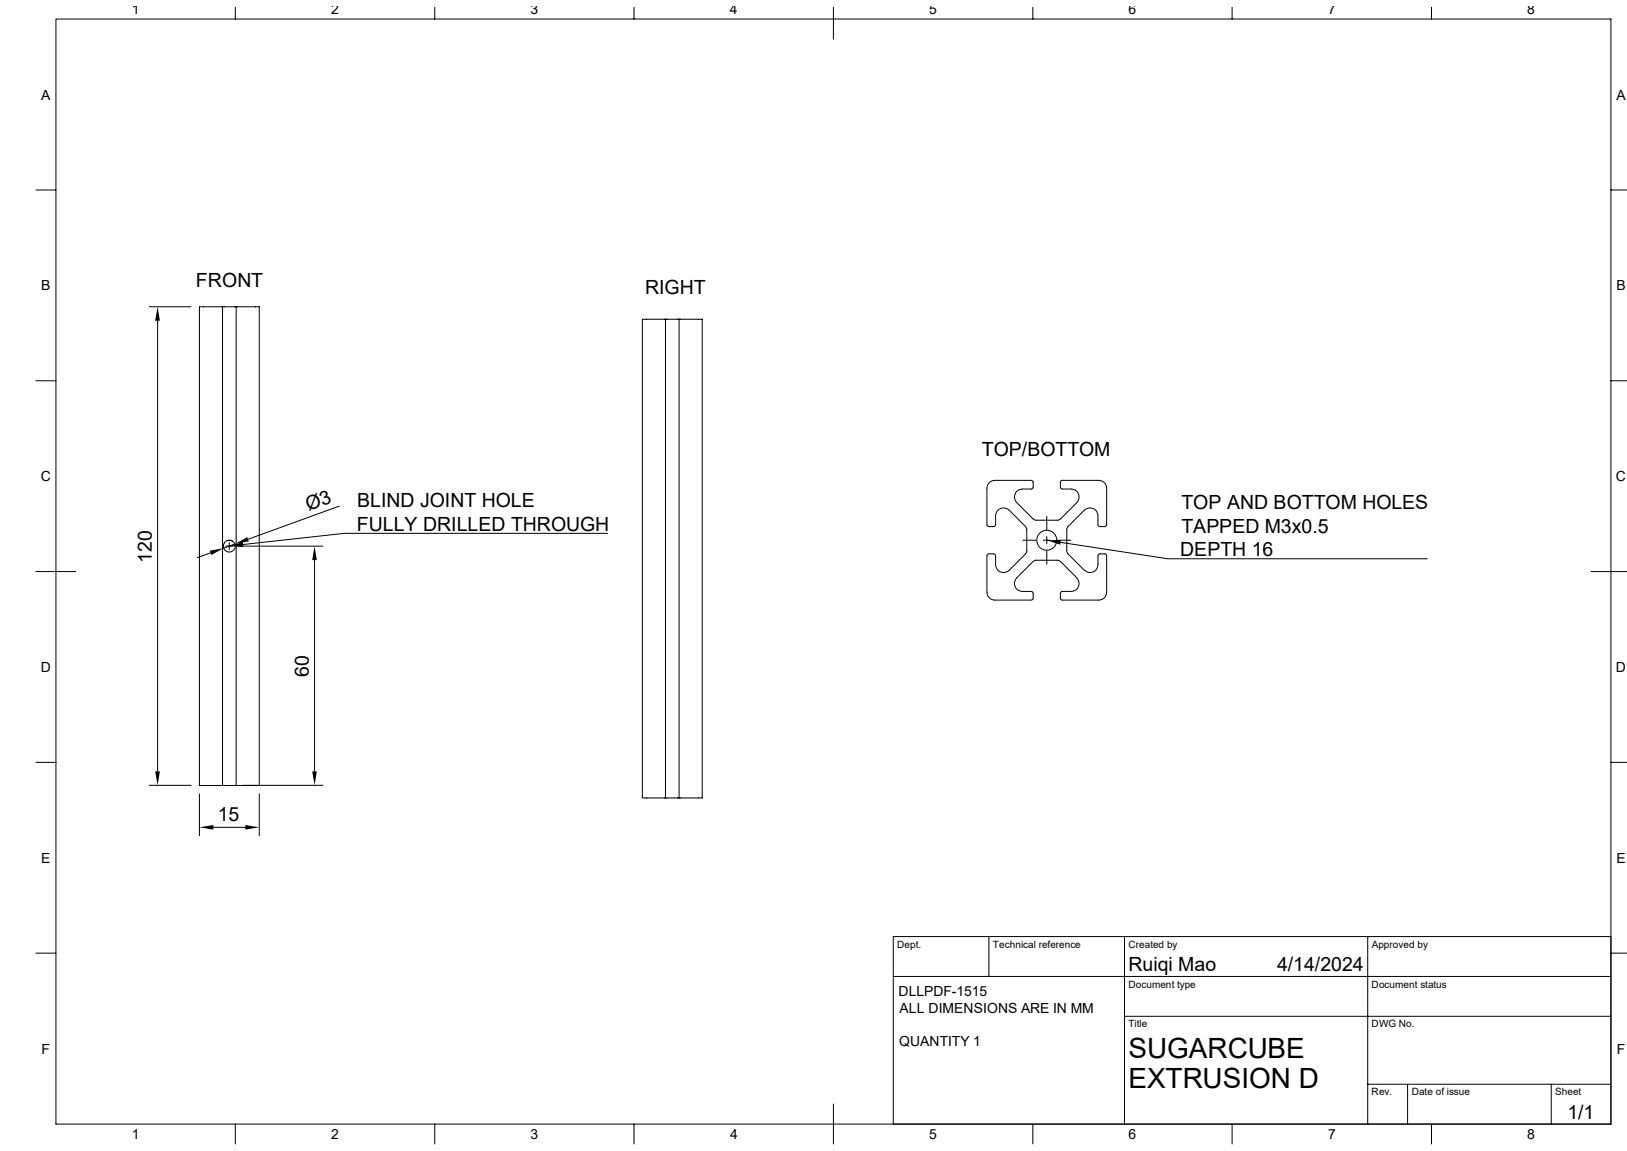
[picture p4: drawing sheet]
<svg xmlns="http://www.w3.org/2000/svg" width="420mm" height="297mm" viewBox="0 0 420 297" stroke-linecap="round" stroke-linejoin="round" font-family="sans-serif">
<g fill="none" stroke="#000" stroke-width=".26">
<path d="M14.4 4.9h401.4v285.2h-401.4zM60.7 1.9v3M112.2 1.9v3M163.7 1.9v3M215.1 1.9v8.2M266.6 1.9v3M318.1 1.9v3M369.5 1.9v3M9.3 49h5.1M415.8 49h4.1M38.5 79.2h10.8M57.4 79.1v123.6"/>
<path d="M61 79.2h-9.5v123.5h5.9M61 79.2h5.9v123.5h-5.9zM9.3 98.3h5.1M40.7 82.8v116.3M171.8 82.3v123.6M175.3 82.4h6v123.5h-6zM175.3 82.4h-9.5v123.5h6M175.3 82.3v.1M415.8 98.3h4.1M58.9 139.4l1.2 .3M59.2 140v1.8M87.6 130.6l-23.5 8.5"/>
<path d="M156.8 137.6h-67.9l-26.1 2.9M260.5 131.7l4.3 4.2 .2 .5v6l-.2 .5M262.5 129.7l4.2 4.2 .6 .3h5.9l.5-.3M262.5 129.7a2.05 2.05 0 0 1-.5-2.2 2.05 2.05 0 0 1 1.9-1.3h2.5l.3-.5v-1.5l-.5-.2h-9.4a2.02 2.02 0 0 0-2 2v9.4l.3 .4 1.4 .1 .5-.3v-2.5a2.05 2.05 0 0 1 1.3-1.9 2.05 2.05 0 0 1 2.2 .5M264 139.4h3.5M269.3 139.4h1.8M270.2 133.2v3.5M270.2 138.5v1.8M273 139.4h3.4M273.8 140l27.7 4.2h66.9M278 129.7l-4.3 4.2M278 129.7a2.05 2.05 0 0 0 .4-2.2 2.05 2.05 0 0 0-1.9-1.3h-2.5l-.3-.5 .1-1.5 .4-.2h9.4a2.02 2.02 0 0 1 2.1 2v9.4l-.3 .4-1.5 .1-.4-.3-.1-2.5a2.05 2.05 0 0 0-1.2-1.9 2.05 2.05 0 0 0-2.2 .5"/>
<path d="M279.9 131.7l-4.2 4.2-.3 .5v6l.3 .5M9.3 147.5h10.3M54.4 142.7l-3.4 1.2M58.3 140.9h1.8M60.5 140.3a1.52 1.52 0 0 0-2.3-.6 1.52 1.52 0 0 0 0 2.4 1.52 1.52 0 0 0 2.3-.5M60.6 140.3l.1 .6-.1 .7M60.7 140.4l-3 1M61.3 140.9h22.1M81.2 144.5v54.6M260.5 147.2a2.05 2.05 0 0 1-2.2 .4 2.05 2.05 0 0 1-1.3-1.9v-2.5l-.5-.3-1.4 .1-.3 .4v9.4a2.02 2.02 0 0 0 2 2.1h9.4l.5-.3v-1.5l-.3-.4-2.5-.1a2.05 2.05 0 0 1-1.9-1.3 2.05 2.05 0 0 1 .5-2.2M264.8 142.9l-4.3 4.3M270.2 142.2v3.4"/>
<path d="M273.7 144.9l-.5-.3h-5.9l-.6 .3-4.2 4.2M273.7 144.9l4.3 4.2M275.7 142.9l4.2 4.3M280 147.2a2.05 2.05 0 0 0 2.2 .4 2.05 2.05 0 0 0 1.2-1.9l.1-2.5 .4-.3 1.5 .1 .3 .4v9.4a2.02 2.02 0 0 1-2.1 2.1h-9.4l-.4-.3-.1-1.5 .3-.4 2.5-.1a2.05 2.05 0 0 0 1.9-1.3 2.05 2.05 0 0 0-.4-2.2M410.7 147.5h9.2M9.3 196.7h5.1M415.8 196.7h4.1M38.5 202.6h10.8M51.5 204.9v10.7M55.1 213.5h8.2M57.4 202.7h3.6M62.7 202.6h20.7"/>
<path d="M66.9 204.9v10.7M175.3 205.9h-3.5M9.3 246h5.1M230.6 252h185.2M255.3 241.7v10.3M290.3 241.7v48.4M353.1 241.7v48.4M415.8 241.7h-185.2v48.4M415.8 246h4.1M290.3 262.3h125.5M353.1 279.8h62.7M363.3 279.8v10.3"/>
<path d="M400.4 279.8v10.3M60.7 290.1v5.1M112.2 290.1v5.1M163.7 290.1v5.1M215.1 284.9v10.3M266.6 290.1v5.1M318.1 290.1v5.1M369.5 290.1v5.1"/>
<circle cx="270.2" cy="139.4" r="2.58"/>
</g>
<path d="M40.7 79.2l.6 3.6h-1.3zM60.7 140.4l3.1-1.8 .4 1.1zM54.1 142.1l3.6-.7-3.1 1.8zM59.2 140.9l3.5-1 .1 1.2zM81.2 140.9l.6 3.6h-1.2zM270.2 139.4h3.7l-.2 1.1zM40 199.1h1.3l-.6 3.5zM80.6 199.1h1.2l-.6 3.5zM51.5 213.5l3.6-.6v1.2zM63.3 212.9l3.6 .6-3.6 .6z" fill="#000"/>
<g font-size="7.2">
<text x="291.3" y="273.1">SUGARCUBE</text>
<text x="291.3" y="280.8">EXTRUSION D</text>
</g>
<g font-size="5">
<text x="50.6" y="74">FRONT</text>
<text x="166.5" y="75.9">RIGHT</text>
<text x="253.4" y="117.7">TOP/BOTTOM</text>
<text x="79.6" y="131.8" transform="rotate(-20 79.6 131.8)">Ø3</text>
<text x="92.2" y="130.9">BLIND JOINT HOLE</text>
<text x="305" y="131.4">TOP AND BOTTOM HOLES</text>
<text x="92.1" y="136.9">FULLY DRILLED THROUGH</text>
<text x="305" y="137.5">TAPPED M3x0.5</text>
<text x="304.7" y="143.5">DEPTH 16</text>
<text x="39.2" y="145.2" transform="rotate(-90 39.2 145.2)">120</text>
<text x="79.7" y="174.6" transform="rotate(-90 79.7 174.6)">60</text>
<text x="56.2" y="212">15</text>
<text x="291.3" y="250.4">Ruiqi Mao</text>
<text x="329.6" y="250.4">4/14/2024</text>
<text x="404.6" y="288.7">1/1</text>
</g>
<g font-size="3.6">
<text x="34" y="3.6">1</text>
<text x="85.5" y="3.6">2</text>
<text x="136.9" y="3.6">3</text>
<text x="188.4" y="3.6">4</text>
<text x="239.9" y="3.6">5</text>
<text x="291.3" y="3.6">6</text>
<text x="342.8" y="3.6">7</text>
<text x="394.3" y="3.6">8</text>
<text x="10.7" y="25.7">A</text>
<text x="417.2" y="25.7">A</text>
<text x="10.7" y="74.9">B</text>
<text x="417.2" y="74.9">B</text>
<text x="10.5" y="124.2">C</text>
<text x="417.1" y="124.2">C</text>
<text x="10.5" y="173.4">D</text>
<text x="417.1" y="173.4">D</text>
<text x="10.7" y="222.6">E</text>
<text x="417.2" y="222.6">E</text>
<text x="231.9" y="256.9">DLLPDF-1515</text>
<text x="232.2" y="261.3">ALL DIMENSIONS ARE IN MM</text>
<text x="232.1" y="269.9">QUANTITY 1</text>
<text x="10.8" y="271.9">F</text>
<text x="417.3" y="271.9">F</text>
<text x="34" y="293.9">1</text>
<text x="85.5" y="293.9">2</text>
<text x="136.9" y="293.9">3</text>
<text x="188.4" y="293.9">4</text>
<text x="239.9" y="293.9">5</text>
<text x="291.3" y="293.9">6</text>
<text x="342.8" y="293.9">7</text>
<text x="394.3" y="293.9">8</text>
</g>
<g font-size="2.6">
<text x="231.6" y="244.6">Dept.</text>
<text x="256.3" y="244.6">Technical reference</text>
<text x="291.3" y="244.6">Created by</text>
<text x="354.1" y="244.6">Approved by</text>
<text x="291.3" y="254.8">Document type</text>
<text x="354.1" y="254.8">Document status</text>
<text x="291.3" y="265.1">Title</text>
<text x="354.1" y="265.1">DWG No.</text>
<text x="354.1" y="282.7">Rev.</text>
<text x="364.4" y="282.7">Date of issue</text>
<text x="401.4" y="282.7">Sheet</text>
</g>
</svg>
